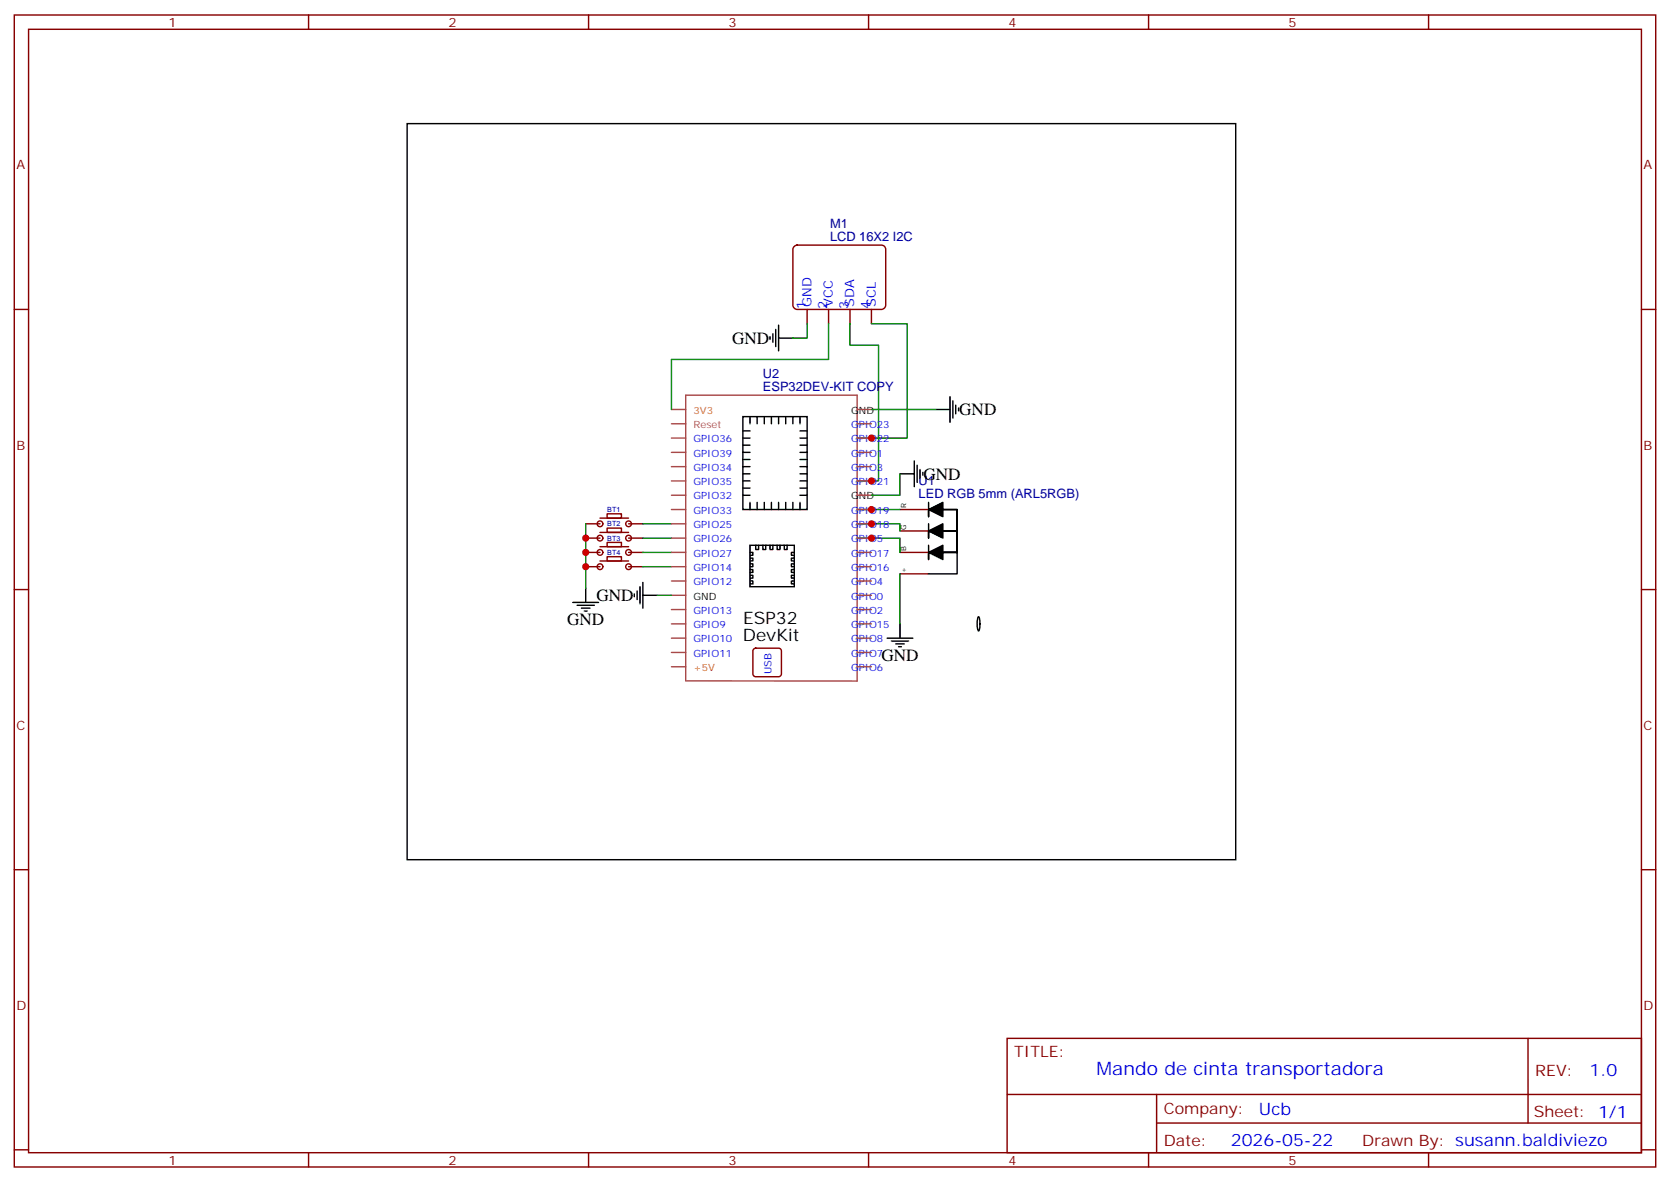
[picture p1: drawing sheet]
<svg xmlns="http://www.w3.org/2000/svg" width="412mm" height="292mm" viewBox="0 0 412 292" stroke-linecap="round" stroke-linejoin="round" font-family="sans-serif">
<g fill="none" stroke="#870000" stroke-width=".35">
<path d="M3.5 3.7h405.4v284.3h-405.4zM7.1 7.2h398.2v277.3h-398.2zM76.2 3.7v3.5M145.3 3.7v3.5M214.5 3.7v3.5M283.6 3.7v3.5M352.8 3.7v3.5M3.5 76.4h3.6M196 60.9l.8-.4h20.9a1.06 1.06 0 0 1 1 1.1v13.7a1.13 1.13 0 0 1-1 1.1h-20.9a1.13 1.13 0 0 1-1-1.1v-13.7zM199.3 76.4v3.5M204.6 76.4v3.5M209.9 76.4v3.5"/>
<path d="M215.2 76.4v3.5M405.3 76.4h3.6M144.6 129.3h3.6M144.6 132.8h3.6M144.6 136.3h3.6M144.6 139.9h3.6M148.2 127.9h7M148.2 131.4h7M148.2 134.9h7M148.2 138.5h7M149.9 126.8h3.6v1.1h-3.6zM149.9 130.4h3.6v1h-3.6z"/>
<path d="M149.9 133.9h3.6v1h-3.6zM149.9 137.4h3.6v1.1h-3.6zM155.2 129.3h3.5M155.2 132.8h3.5M155.2 136.3h3.5M155.2 139.9h3.5M222.2 136.3h7.1M222.2 125.8h7.1M222.2 131.1h7.1M3.5 145.5h3.6M222.2 141.6h7.1M405.3 145.5h3.6"/>
<path d="M186.1 160.2l.5-.2h5.7a.71 .71 0 0 1 .7 .7v5.6a.76 .76 0 0 1-.7 .7h-5.7a.76 .76 0 0 1-.7-.7v-5.6zM3.5 214.7h3.6M405.3 214.7h3.6M248.7 256.3h156.6v28.2h-156.6zM377.3 256.3v20.9M248.7 270.1h156.5M285.6 277.2h119.6M285.6 270.1v14.2M3.5 283.8h3.6M76.2 284.5v3.5M145.3 284.5v3.5M214.5 284.5v3.5"/>
<path d="M283.6 284.5v3.5M352.8 284.5v3.5M405.3 283.8h3.6"/>
<circle cx="148.2" cy="132.8" r=".71"/>
<circle cx="148.2" cy="129.3" r=".71"/>
<circle cx="148.2" cy="139.9" r=".71"/>
<circle cx="148.2" cy="136.3" r=".71"/>
<circle cx="155.2" cy="132.8" r=".71"/>
<circle cx="155.2" cy="129.3" r=".71"/>
<circle cx="155.2" cy="136.3" r=".71"/>
<circle cx="155.2" cy="139.9" r=".71"/>
</g>
<g fill="none" stroke="#008700" stroke-width=".35">
<path d="M199.3 79.9v3.5h-3.5M204.6 79.9v8.8h-38.8v12.4M209.9 79.9v5.3h7.1v33.5h-5.3M215.2 79.9h8.8v28.2h-12.3M215.2 101.1h15.9M222.2 116.9v5.3h-7M144.6 129.3v15.9M158.7 129.3h7.1M158.7 132.8h7.1M158.7 136.3h7.1M158.7 139.9h7.1M211.7 129.3h10.5v1.8"/>
<path d="M211.7 132.8h10.5v3.5M211.7 125.8h10.5M162.3 146.9h3.5M222.2 141.6v12.4"/>
</g>
<g fill="none" stroke="#000" stroke-width=".35">
<path d="M190.1 83.1v.7M190.9 82.4v2.1M191.6 81.3v4.2M192.3 80.3v6.3M192.3 83.4h3.5M234.6 97.9v6.3M235.3 99v4.2M183.4 102.8h15.9v23h-15.9zM183.4 118.7h1.8M183.4 116.9h1.8M183.4 115.2h1.8M183.4 113.4h1.8"/>
<path d="M183.4 111.7h1.8M183.4 109.9h1.8M183.4 108.1h1.8M183.4 106.4h1.8M185.2 102.8v1.8M187 102.8v1.8M188.7 102.8v1.8M190.5 102.8v1.8M192.3 102.8v1.8M194 102.8v1.8M195.8 102.8v1.8M197.6 102.8v1.8"/>
<path d="M197.6 118.7h1.7M197.6 116.9h1.7M197.6 115.2h1.7M197.6 113.4h1.7M197.6 111.7h1.7M197.6 109.9h1.7M197.6 108.1h1.7M197.6 106.4h1.7M222.2 116.9h3.6M225.8 113.8v6.3M226.5 114.8v4.3M227.2 115.9v2.1"/>
<path d="M227.9 116.6v.7M231.1 101.1h3.5M236 100v2.1M236.7 100.7v.7M183.4 122.2h1.8M183.4 120.5h1.8M185.2 134.6h10.9v10.2h-10.9zM185.2 136.3h.7v.8h-.7M185.2 137.8h.7v.7h-.7M185.2 139.2h.7v.7h-.7M185.2 124v1.8M186.6 134.6v1h.7v-1"/>
<path d="M187 124v1.8M188.4 134.6v1h.7v-1M188.7 124v1.8M190.1 134.6v1h.8v-1M190.5 124v1.8M191.9 134.6v1h.7v-1M192.3 124v1.8M193.7 134.6v1h.7v-1M194 124v1.8M195.8 124v1.8M196.1 136.3h-.7v.8h.7M196.1 137.8h-.7v.7h.7"/>
<path d="M196.1 139.2h-.7v.7h.7M197.6 124v1.8M197.6 122.2h1.7M197.6 120.5h1.7M236.4 131.1v-5.3h-3.6h3.6v5.3h-3.6h3.6v5.2h-3.6M236.4 136.3v-5.2h-3.6h3.6v5.2h-3.6h3.6v5.3h-7.1M141.5 148.7h6.3M142.5 149.4h4.3M143.6 150.1h2.1M144.3 150.8h.7M144.6 145.2v3.5M156.6 146.6v.7"/>
<path d="M157.3 145.9v2.1M158 144.8v4.2M158.7 146.9h3.6M158.7 143.8v6.3M185.2 140.6h.7v.7h-.7M185.2 142h.7v.7h-.7M185.2 143.4h.7v.7h-.7M196.1 140.6h-.7v.7h.7M196.1 142h-.7v.7h.7M196.1 143.4h-.7v.7h.7M219.1 157.5h6.3M220.1 158.2h4.3"/>
<path d="M221.2 158.9h2.1M221.9 159.6h.7M222.2 154v3.5M241.5 152.3l.2-.1a4.6 4.6 0 0 1 0 3.6 4.8 4.8 0 0 1-.2-3.5z"/>
</g>
<path d="M229.3 124v3.5v-1.7l3.5-1.8v3.5l-3.5-1.7zM229.3 129.3v3.5v-1.7l3.5-1.8v3.5l-3.5-1.7zM229.3 134.6v3.5v-1.8l3.5-1.7v3.5l-3.5-1.8z" fill="#000" stroke="#000" stroke-width=".35"/>
<g fill="none" stroke="#a64a4a" stroke-width=".35">
<path d="M165.8 118.7h3.5M165.8 115.2h3.5M165.8 111.7h3.5M165.8 108.1h3.5M165.8 104.6h3.5M165.8 101.1h3.5M211.7 118.7h3.5M211.7 115.2h3.5M211.7 111.7h3.5M211.7 108.1h3.5M211.7 104.6h3.5M211.7 101.1h3.5"/>
<path d="M165.8 122.2h3.5M165.8 139.9h3.5M165.8 136.3h3.5M165.8 132.8h3.5M165.8 129.3h3.5M165.8 125.8h3.5M211.7 122.2h3.5M211.7 139.9h3.5M211.7 136.3h3.5M211.7 132.8h3.5M211.7 129.3h3.5M211.7 125.8h3.5"/>
<path d="M165.8 150.5h3.5M165.8 146.9h3.5M165.8 143.4h3.5M165.8 154h3.5M165.8 157.5h3.5M211.7 150.5h3.5M211.7 146.9h3.5M211.7 143.4h3.5M211.7 154h3.5M211.7 157.5h3.5M165.8 164.6h3.5M165.8 161h3.5"/>
<path d="M169.5 168.1h42.2v-70.6h-42.4v70.6M211.7 164.6h3.5M211.7 161h3.5"/>
</g>
<g fill="#c00">
<circle cx="144.6" cy="132.8" r=".88"/>
<circle cx="144.6" cy="136.3" r=".88"/>
<circle cx="144.6" cy="139.9" r=".88"/>
<circle cx="215.2" cy="132.8" r=".88"/>
<circle cx="215.2" cy="129.3" r=".88"/>
<circle cx="215.2" cy="125.8" r=".88"/>
<circle cx="215.2" cy="118.7" r=".88"/>
<circle cx="215.2" cy="108.1" r=".88"/>
</g>
<path d="M100.5 30.5h204.7v181.7h-204.7z" fill="none" stroke="#000" stroke-width=".35"/>
<text font-size="4.6" fill="#00f" x="270.8" y="265.3">Mando de cinta transportadora</text>
<g font-size="4.2">
<text x="180.8" y="84.9">GND</text>
<text x="236.9" y="102.5">GND</text>
<text x="228.1" y="118.4">GND</text>
<text x="147.3" y="148.4">GND</text>
<text x="140.1" y="154.3">GND</text>
<text x="183.5" y="153.9">ESP32</text>
<text x="183.4" y="158.2">DevKit</text>
<text x="217.7" y="163.2">GND</text>
</g>
<g font-size="4.2" fill="#00f">
<text x="392.5" y="265.6">1.0</text>
<text x="310.9" y="275.1">Ucb</text>
<text x="304" y="282.9">2026-05-22</text>
</g>
<g font-size="3.9" fill="#800">
<text x="250.5" y="260.9">TITLE:</text>
<text x="379.1" y="265.6">REV:</text>
<text x="287.4" y="275.1">Company:</text>
<text x="378.7" y="275.7">Sheet: 1/1</text>
<text x="287.4" y="282.8">Date:</text>
<text x="336.4" y="282.8">Drawn By: susann.baldiviezo</text>
</g>
<g font-size="3.2" fill="#800">
<text x="41.6" y="6.7">1</text>
<text x="110.8" y="6.7">2</text>
<text x="179.9" y="6.7">3</text>
<text x="249.1" y="6.7">4</text>
<text x="318.2" y="6.7">5</text>
<text x="4.1" y="41.8">A</text>
<text x="405.9" y="41.8">A</text>
<text x="4.1" y="110.9">B</text>
<text x="405.9" y="110.9">B</text>
<text x="4.1" y="180.1">C</text>
<text x="405.9" y="180.1">C</text>
<text x="4.1" y="249.2">D</text>
<text x="405.9" y="249.2">D</text>
<text x="41.6" y="287.5">1</text>
<text x="110.8" y="287.5">2</text>
<text x="179.9" y="287.5">3</text>
<text x="249.1" y="287.5">4</text>
<text x="318.2" y="287.5">5</text>
</g>
<g font-size="3.2" fill="#000080">
<text x="205" y="59.4">LCD 16X2 I2C</text>
<text x="205" y="56.3">M1</text>
<text x="188.4" y="93.3">U2</text>
<text x="188.4" y="96.5">ESP32DEV-KIT COPY</text>
<text x="226.8" y="119.8">U1</text>
<text x="226.8" y="122.9">LED RGB 5mm (ARL5RGB)</text>
</g>
<g font-size="3.2" fill="#00f">
<text x="199" y="76.4" transform="rotate(-90 199 76.4)">1</text>
<text x="200.4" y="75.7" transform="rotate(-90 200.4 75.7)">GND</text>
<text x="204.3" y="76.4" transform="rotate(-90 204.3 76.4)">2</text>
<text x="205.7" y="75.7" transform="rotate(-90 205.7 75.7)">VCC</text>
<text x="209.5" y="76.4" transform="rotate(-90 209.5 76.4)">3</text>
<text x="211" y="75.7" transform="rotate(-90 211 75.7)">SDA</text>
<text x="214.8" y="76.4" transform="rotate(-90 214.8 76.4)">4</text>
<text x="216.3" y="75.7" transform="rotate(-90 216.3 75.7)">SCL</text>
</g>
<text font-size="2.5" fill="#a54b4b" x="171.3" y="105.6">Reset</text>
<g font-size="2.5" fill="#c60">
<text x="171.3" y="102.1">3V3</text>
<text x="171.3" y="165.6">+5V</text>
</g>
<g font-size="2.5" fill="#00f">
<text x="210.2" y="105.6">GPIO23</text>
<text x="171.3" y="112.7">GPIO39</text>
<text x="171.3" y="109.2">GPIO36</text>
<text x="210.2" y="112.7">GPIO1</text>
<text x="210.2" y="109.2">GPIO22</text>
<text x="171.3" y="119.8">GPIO35</text>
<text x="171.3" y="116.2">GPIO34</text>
<text x="210.2" y="119.8">GPIO21</text>
<text x="210.2" y="116.2">GPIO3</text>
<text x="171.3" y="123.3">GPIO32</text>
<text x="171.3" y="130.3">GPIO25</text>
<text x="171.3" y="126.8">GPIO33</text>
<text x="210.2" y="130.3">GPIO18</text>
<text x="210.2" y="126.8">GPIO19</text>
<text x="171.3" y="137.4">GPIO27</text>
<text x="171.3" y="133.9">GPIO26</text>
<text x="210.2" y="137.4">GPIO17</text>
<text x="210.2" y="133.9">GPIO5</text>
<text x="171.3" y="140.9">GPIO14</text>
<text x="210.2" y="140.9">GPIO16</text>
<text x="171.3" y="144.4">GPIO12</text>
<text x="210.2" y="148">GPIO0</text>
<text x="210.2" y="144.4">GPIO4</text>
<text x="171.3" y="151.5">GPIO13</text>
<text x="171.3" y="155">GPIO9</text>
<text x="210.2" y="151.5">GPIO2</text>
<text x="210.2" y="155">GPIO15</text>
<text x="171.3" y="158.6">GPIO10</text>
<text x="210.2" y="158.6">GPIO8</text>
<text x="171.3" y="162.1">GPIO11</text>
<text x="190.5" y="166.3" transform="rotate(-90 190.5 166.3)">USB</text>
<text x="210.2" y="162.1">GPIO7</text>
<text x="210.2" y="165.6">GPIO6</text>
</g>
<g font-size="2.5">
<text x="210.2" y="102.1">GND</text>
<text x="210.2" y="123.3">GND</text>
<text x="171.3" y="148">GND</text>
</g>
<g font-size="1.8">
<text x="223.8" y="125.4" transform="rotate(-90 223.8 125.4)">R</text>
<text x="223.8" y="130.8" transform="rotate(-90 223.8 130.8)">G</text>
<text x="223.8" y="135.9" transform="rotate(-90 223.8 135.9)">B</text>
<text x="223.8" y="141.4" transform="rotate(-90 223.8 141.4)">+</text>
</g>
<g font-size="1.8" fill="#000080">
<text x="150" y="126.4">BT1</text>
<text x="150" y="129.9">BT2</text>
<text x="150" y="133.5">BT3</text>
<text x="150" y="137">BT4</text>
</g>
</svg>
